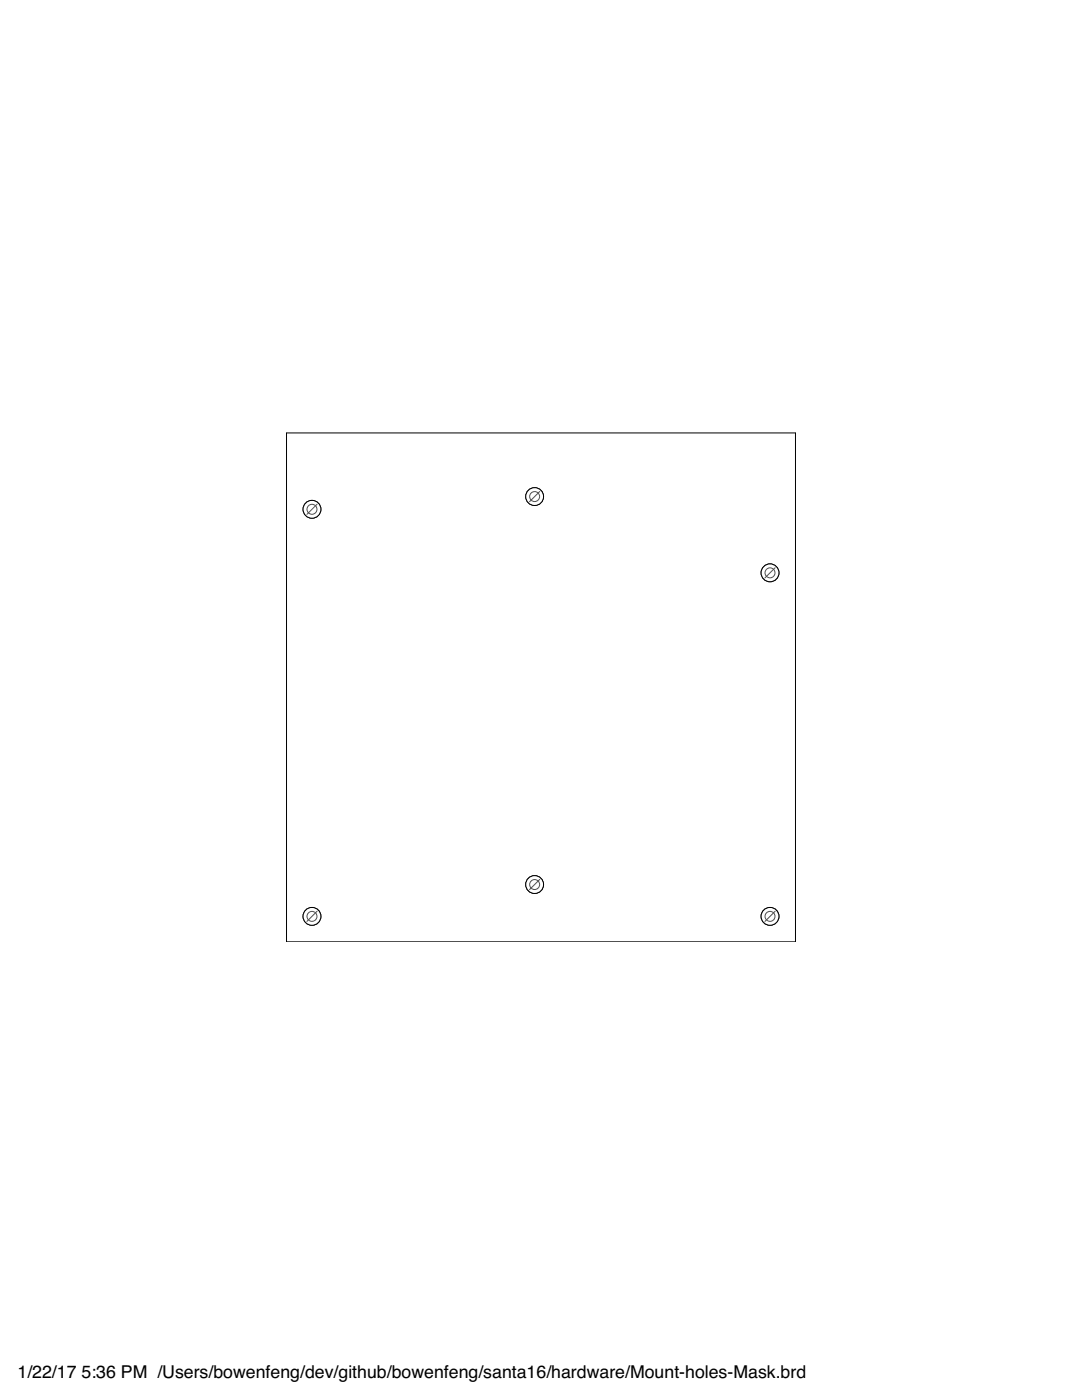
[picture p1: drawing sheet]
<svg xmlns="http://www.w3.org/2000/svg" width="216mm" height="279mm" viewBox="0 0 216 279" stroke-linecap="round" stroke-linejoin="round" font-family="sans-serif">
<g fill="none" stroke="#000" stroke-width=".2">
<path d="M57.2 86.4h101.5v101.6h-101.5z"/>
<circle cx="62.3" cy="182.9" r="1.78"/>
</g>
<circle cx="62.3" cy="182.9" r="1.78" fill="#fff" stroke="#000" stroke-width=".2"/>
<circle cx="153.6" cy="182.9" r="1.78" fill="none" stroke="#000" stroke-width=".2"/>
<circle cx="153.6" cy="182.9" r="1.78" fill="#fff" stroke="#000" stroke-width=".2"/>
<circle cx="153.6" cy="114.3" r="1.78" fill="none" stroke="#000" stroke-width=".2"/>
<circle cx="153.6" cy="114.3" r="1.78" fill="#fff" stroke="#000" stroke-width=".2"/>
<circle cx="62.3" cy="101.6" r="1.78" fill="none" stroke="#000" stroke-width=".2"/>
<circle cx="62.3" cy="101.6" r="1.78" fill="#fff" stroke="#000" stroke-width=".2"/>
<circle cx="106.7" cy="99.1" r="1.78" fill="none" stroke="#000" stroke-width=".2"/>
<circle cx="106.7" cy="99.1" r="1.78" fill="#fff" stroke="#000" stroke-width=".2"/>
<circle cx="106.7" cy="176.5" r="1.78" fill="none" stroke="#000" stroke-width=".2"/>
<circle cx="106.7" cy="176.5" r="1.78" fill="#fff" stroke="#000" stroke-width=".2"/>
<g fill="none" stroke="#505050" stroke-width=".2">
<path d="M107.7 98.1l-2 2M63.3 100.6l-2.1 2.1M154.7 113.3l-2.1 2M107.7 175.5l-2 2M63.3 181.9l-2.1 2M154.7 181.9l-2.1 2"/>
<circle cx="106.7" cy="99.1" r=".99"/>
<circle cx="62.3" cy="101.6" r=".99"/>
<circle cx="153.6" cy="114.3" r=".99"/>
<circle cx="106.7" cy="176.5" r=".99"/>
<circle cx="62.3" cy="182.9" r=".99"/>
<circle cx="153.6" cy="182.9" r=".99"/>
</g>
<g font-size="3.5">
<text x="3.5" y="274.9">1/22/17</text>
<text x="16.3" y="274.9">5:36 PM /Users/bowenfeng/dev/github/bowenfeng/santa16/hardware/Mount-holes-Mask.brd</text>
</g>
</svg>
